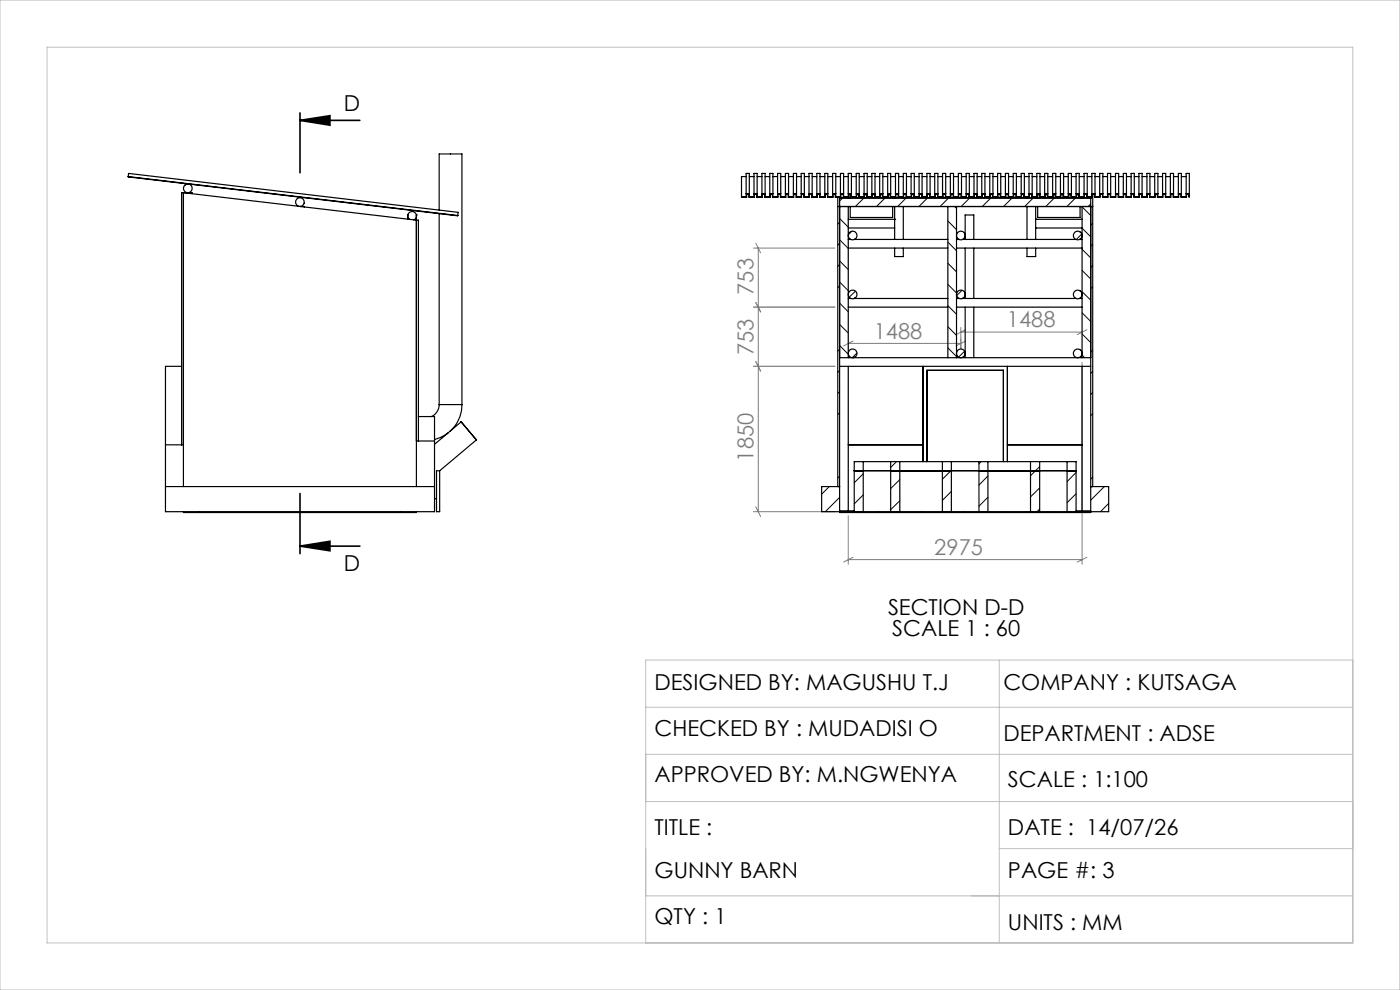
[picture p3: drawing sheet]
<svg xmlns="http://www.w3.org/2000/svg" width="297mm" height="210mm" viewBox="0 0 297 210" stroke-linecap="round" stroke-linejoin="round" font-family="sans-serif">
<path d="M63.6 25.5h12.7M63.6 23.9v12.7M63.6 25.5l6.4-1v2.1zM63.6 104.7v12.7M63.6 115.8h12.7M63.6 115.8l6.4-1v2z" fill="none" stroke="#000" stroke-width=".35"/>
<path d="M0 0h297v210h-297zM10 10h277v190h-277zM137 150h150M212 140v60M287 140h-150v60M137 170h150M137 160h150M137 190h150M212 180h75" fill="none" stroke="#c0c0c0" stroke-width=".21"/>
<g fill="none" stroke="#808080" stroke-width=".21">
<path d="M159.8 52.6h17.3M160.3 51.6l1.1 2M160.9 52.6v55.9M159.8 65.1h17.3M159.8 77.7h17.3M160.3 64.2l1.1 2M160.3 76.7l1.1 2M180 72.8h23.8M181 72.3l-2 1.1M203.8 69.5v4.5M203.8 70.4h25.8M204.9 72.3l-2.1 1.1"/>
<path d="M204.9 69.9l-2.1 1.1M229.6 76.9v42.8M230.6 69.9l-2.1 1.1M159.8 108.5h17.3M160.3 107.5l1.1 2.1M180 109.4v10.3M180 118.7h49.6M181 118.2l-2 1M230.6 118.2l-2.1 1"/>
</g>
<path d="M63.6 25.5l6.4-1v2.1zM63.6 115.8l6.4-1v2z" fill="#000"/>
<g fill="none" stroke="#000" stroke-width=".25">
<path d="M27.2 37.5l69.9 8.2M27.2 37.5l.1-.7 69.9 8.2-.1 .7M158.3 37.5h-1v4.3h1.1v-.6h.5v.6h1.2v-.6h.4v.6h1.2v-.6h.5v.6h1.2v-.6h.5v.6h1.1v-.6h.6v.6h1.1v-.6h.5v.6h1.2v-.6h.5v.6h1.1v-.6h.5v.6h1.2v-.6h.5v.6h1.2v-.6h.5v.6h1.1v-.6h.5v.6h1.2v-.6h.5v.6h1.2v-.6h.5v.6h1.2v-.6h.5v.6h1.1v-.6h.5v.6h1.2v-.6h.5v.6h1.1v-.6h.6v.6h1.1v-.6h.5v.6h1.2v-.6h.5v.6h1.1v-.6h.5v.6h1.2v-.6h.5v.6h1.2v-.6h.5v.6h1.2v-.6h.4v.6h1.2v-.6h.5v.6h1.2v-.6h.5v.6h1.2v-.6h.5v.6h1.1v-.6h.5v.6h1.2v-.6h.5v.6h1.1v-.6h.6v.6h1.1v-.6h.5v.6h1.2v-.6h.5v.6h1.1v-.6h.5v.6h1.2v-.6h.5v.6h1.2v-.6h.5v.6h1.2v-.6h.4v.6h1.2v-.6h.5v.6h1.2v-.6h.5v.6h1.2v-.6h.5v.6h1.1v-.6h.5v.6h1.2v-.6h.5v.6h1.1v-.6h.5v.6h1.2v-.6h.5v.6h1.2v-.6h.5v.6h1.1v-.6h.5v.6h1.2v-.6h.5v.6h1.2v-.6h.5v.6h1.2v-.6h.4v.6h1.2v-.6h.5v.6h1.2v-.6h.5v.6h1.1v-.6h.6v.6h1.1v-.6h.5v.6h1.2v-.6h.5v.6h1.1v-.6h.5v.6h1.2v-.6h.5v.6h1.2v-.6h.5v.6h1.1v-.6h.5v.6h1.2v-.6h.5l.1 .6v-5h-.7v5h-1v-5h-.6v5h-1v-5h-.7v5h-1v-5h-.7v5h-1v-5h-.6v5h-1.1v-5h-.6v5h-1v-5h-.7v5h-1v-5h-.6v5h-1v-5h-.7v5h-1v-5h-.7v5h-1v-5h-.6v5h-1v-5h-.7v5h-1v-5h-.7v5h-1v-5h-.6v5h-1v-5h-.7v5h-1v-5h-.7v5h-1v-5h-.6v5h-1v-5h-.7v5h-1v-5h-.7v5h-1v-5h-.6v5h-1v-5h-.7v5h-1v-5h-.7v5h-1v-5h-.7v5h-.9v-5h-.7v5h-1v-5h-.7v5h-1v-5h-.6v5h-1v-5h-.7v5h-1v-5h-.7v5h-1v-5h-.6v5h-1v-5h-.7v5h-1v-5h-.7v5h-1v-5h-.6v5h-1v-5h-.7v5h-1v-5h-.7v5h-1v-5h-.6v5h-1v-5h-.7v5h-1v-5h-.7v5h-1v-5h-.6v5h-1.1v-5h-.6v5h-1v-5h-.7v5h-1v-5h-.6v5h-1v-5h-.7v5h-1v-5h-.7v5h-1v-5h-.6v5h-1v-5h-.7v5h-1v-5h-.7v5h-1v-5h-.6v5h-1v-5h-.7v5h-1v-5h-.7v5h-1v-5h-.6v5h-1v-5h-.7v5h-1v-5h-.7v5h-1v-5h-.6v5h-1v-5h-.7v5h-1v-5h-.7v5h-1v-5h-.7v5h-.9v-5h-.7v5h-1M159 37.5h.9M160.6 37.5h1M162.3 37.5h1M164 37.5h1M165.6 37.5h1M167.3 37.5h1M169 37.5h1M170.6 37.5h1M172.3 37.5h1"/>
<path d="M174 37.5h1M175.6 37.5h1M177.3 37.5h1M179 37.5h1M180.6 37.5h1M182.3 37.5h1M184 37.5h1M185.6 37.5h1M187.3 37.5h1M188.9 37.5h1.1M190.6 37.5h1M192.3 37.5h1"/>
<path d="M194 37.5h1M195.6 37.5h1M197.3 37.5h1M199 37.5h1M200.6 37.5h1M202.3 37.5h1M204 37.5h1M205.6 37.5h1M207.3 37.5h1M209 37.5h1M210.6 37.5h1M212.3 37.5h1"/>
<path d="M214 37.5h.9M215.6 37.5h1M217.3 37.5h1M219 37.5h1M220.6 37.5h1M222.3 37.5h1M224 37.5h1M225.6 37.5h1M227.3 37.5h1M229 37.5h1M230.6 37.5h1M232.3 37.5h1"/>
<path d="M234 37.5h1M235.6 37.5h1M237.3 37.5h1M239 37.5h1M240.6 37.5h1M242.3 37.5h1M243.9 37.5h1.1M245.6 37.5h1M247.3 37.5h1M249 37.5h1M250.6 37.5h1M38.9 40.9h1.8v.2"/>
<path d="M38.9 40.9v62.3M38.9 40.9l49.9 5.8v46.8M38.9 40.9h-.4v53.5M63.4 43.8a.92 .92 0 0 1-.5-1.5 .92 .92 0 0 1 1.6 .2 .92 .92 0 0 1-.9 1.3l1 .1M86.5 45.6v.9M86.9 46.5a.92 .92 0 0 1-.1-1.4 .92 .92 0 0 1 1.4 .2 .92 .92 0 0 1-.4 1.3M88.3 45.6h.1M88.3 45.6v57.6M93.2 44.6v-11.9h4.8v53.1M93.2 45.3v40.5M158.3 41.1h.7M159.9 41.1h.7"/>
<path d="M161.6 41.1h.7M163.3 41.1h.7M165 41.1h.6M166.6 41.1h.7M168.3 41.1h.7M170 41.1h.6M171.6 41.1h.7M173.3 41.1h.7M175 41.1h.6M176.6 41.1h.7M177.7 43.8h54.1M177.7 41.8v61.4"/>
<path d="M178.1 43.8h.1M178.1 42h.1M178.1 41.8v66.9h53.3v-66.9M178.1 42h53.3M178.3 41.1h.7M180 48.4h9.8M180 50.8h.5M180 52.6h21.1M180 41.8v.2M180 43.8v32.1M180 41.1h.6M180 46.5h9.8"/>
<path d="M180.4 43.8v2.3h9v-2.3M180.6 41.3h-.2v.7M181.3 50.8h19.8M181.6 41.1h.7M181.7 41.3h.5M183.3 41.1h.7M183.4 41.3h.5M185 41.1h.6M185 41.3h.6M186.6 41.1h.7M186.7 41.3h.5M188.3 41.1h.6"/>
<path d="M188.4 41.3h.5M189.4 41.8v.2M189.8 46.5h.1M189.8 46.5v1.9M189.8 52.6v1.8h1.8v-1.8M189.8 41.8v.2M189.8 43.8v2.7M189.8 48.4v2.4M190 41.1h.6M191.6 41.8v.2M191.6 43.8v7M191.6 41.1h.7"/>
<path d="M193.3 41.1h.7M195 41.1h.6M196.6 41.1h.7M198.3 41.1h.7M200 41.1h.6M201.1 43.8v32.1M201.6 41.1h.7M202.9 50.8h.5M202.9 52.6h26.7M202.9 43.8v32.1M203.3 41.1h.7M204.2 50.8h24"/>
<path d="M204.8 50.8v-5.2h1.8v5.2M204.8 52.6v10.7M205 41.1h.6M206.6 52.6v10.7M206.6 41.1h.7M208.3 41.1h.7M210 41.1h.6M211.6 41.1h.7M213.3 41.1h.7M214.9 41.1h.7M216.6 41.1h.7M217.9 52.6v1.8h1.8v-1.8"/>
<path d="M217.9 41.8v.2M217.9 43.8v7M218.3 41.1h.7M219.7 46.5h.1M219.7 46.5v1.9M219.7 48.4h9.9M219.7 41.8v.2M219.7 43.8v2.7M219.7 48.4v2.4M219.7 46.5h9.9M220 41.1h.6M220.1 43.8v2.3h9v-2.3"/>
<path d="M220.6 41.3h-.5v.7M221.6 41.1h.7M221.7 41.3h.5M223.3 41.1h.7M223.4 41.3h.5M225 41.1h.6M225 41.3h.5M226.6 41.1h.7M226.7 41.3h.5M228.3 41.1h.7M228.4 41.3h.5M229 50.8h.6"/>
<path d="M229.1 41.8v.2M229.6 41.8v.2M229.6 43.8v32.1M230 41.1h.6M231.4 43.8h.1M231.4 42h.1M231.6 41.1h.7M231.8 41.2v62M233.3 41.1h.7M235 41.1h.6M236.6 41.1h.7M238.3 41.1h.7"/>
<path d="M240 41.1h.6M241.6 41.1h.7M243.3 41.1h.6M245 41.1h.6M246.6 41.1h.7M248.3 41.1h.7M250 41.1h.6M251.6 41.1h.7M38.5 77.7h-3.4v30.8h57.1v-20.1h-3.4M178.1 77.7h53.3M178.1 75.9h53.3M180 63.3h.6"/>
<path d="M180 65.1h21.1M180 77.7v30.7M181.2 63.3h19.9M195.8 77.7v20.2M202.9 63.3h.7M202.9 65.1h26.7M204.1 63.3h24.3M204.8 65.1v10.8M206.6 65.1v10.8M213.7 77.7v20.2M228.9 63.3h.7M229.6 77.7v30.7"/>
<path d="M35.1 94.4h3.8M88.3 93.5h3.9M92.6 99.9h.7v8.6h-.7zM93.2 85.8a2.71 2.71 0 0 1-1.7 2.6M93.2 85.8h4.8M95.1 91.8a8.1 8.1 0 0 1-2.9 1.4M97.8 89.5h.1M97.8 89.5l3.3 3.9zM97.8 89.5l-5.6 4.8M98 85.8a7.7 7.7 0 0 1-2.5 5.7M101 93.3l-7.7 6.6M180 94.4h15.8"/>
<path d="M181.2 99.9h47.1M181.2 99.8h47.1M183.1 97.9v10.6M188.9 97.9v10.6M190.9 97.9v10.6M196.6 97.9v-19.3h16.3v19.3M199.9 97.9v10.6M201.8 97.9v10.6M207.7 97.9v10.6M209.6 97.9v10.6M213.7 94.4h15.9M218.6 97.9v10.6"/>
<path d="M220.6 97.9v10.6M226.4 97.9v10.6M35.1 103.2h57.1M38.9 108.5v.2h49.4v-.2M42.3 108.5v.2M85 108.5v.2M92.2 105.8h.4M178.1 103.2h-3.8v5.3h60.9v-5.3h-3.8M178.1 108.4h3.1M181.2 108.5v-10.6h47.1v10.6M228.3 108.4h3.1"/>
<circle cx="39.9" cy="40" r=".91"/>
<circle cx="180.9" cy="49.9" r=".92"/>
<circle cx="203.8" cy="49.9" r=".92"/>
<circle cx="228.6" cy="50" r=".92"/>
<circle cx="180.9" cy="62.4" r=".92"/>
<circle cx="180.9" cy="75" r=".92"/>
<circle cx="203.8" cy="62.4" r=".92"/>
<circle cx="203.8" cy="75" r=".92"/>
<circle cx="228.6" cy="62.5" r=".92"/>
<circle cx="228.6" cy="75" r=".92"/>
</g>
<g fill="none" stroke="#000" stroke-width=".21">
<path d="M161 41.8h.1M161.7 41.1l-.1 .1M170 41.7l-.1 .1M170.6 41.2h-.1M174.5 41.8h-.1M175 41.2v.1M175.2 41.1l-.1 .1M178.1 59.8l1.9 1.9M178.1 55.3l1.9 1.9M178.1 50.9l1.9 1.8M178.1 46.3l1.9 1.9M178.1 47.1l-.4 .4"/>
<path d="M178.1 51.6l-.4 .4M178.1 56.1l-.4 .4M178.8 42l-.7 .6M180.7 49.1l-.7 .7M183.3 42l-1.8 1.8M184 41.3l-.1 .1M187.8 42l-1.9 1.8M188 41.8h-.1M188.4 41.4h-.1M188.7 41.1l-.1 .1M192.3 42l-1.9 1.8M196.8 42l-1.9 1.8"/>
<path d="M197.3 41.4l-.1 .1M201.1 55.8l1.8 1.9M201.1 51.4l1.8 1.8M201.1 46.9l1.8 1.8M201.3 42l-1.9 1.8M201.4 41.8h.1M201.7 41.5l-.1 .1M202.1 41.1l-.1 .1M202.5 43.8l.4 .4M205.7 42l-1.8 1.8M210.2 42l-1.8 1.8M210.6 41.5l-.1 .2"/>
<path d="M214.7 42l-1.8 1.8M215.1 41.6l-.3 .2M215.6 41.1l-.1 .1M219.2 42l-1.8 1.8M223.7 42l-1.8 1.8M224 41.7l-.1 .1M228.2 42l-1.9 1.8M228.4 41.8h-.1M229 41.2l-.1 .1M229.5 49.6l-1.2 1.2M229.6 57.4l1.8 1.8M229.6 52.9l1.8 1.8"/>
<path d="M229.6 48.4l1.8 1.8M229.6 43.9l1.8 1.8M231.4 43.2l-.5 .6M231.8 47.3l-.4 .5M231.8 51.8l-.4 .4M231.8 56.3l-.4 .4M237.4 41.8h-.1M242.3 41.3l-.1 .1M250.8 41.8h.1M178.1 73.3l1.9 1.8M178.1 68.8l1.9 1.9M178.1 64.3l1.9 1.8"/>
<path d="M178.1 74.1l-.4 .4M178.1 78.6l-.4 .4M178.1 60.6l-.4 .4M181.5 61.8l-1.3 1.2M181.8 74.9l-1 1M201.1 73.8l1.8 1.8M201.1 69.3l1.8 1.8M201.1 64.8l1.8 1.9M201.1 60.3l1.8 1.9M204.1 61.6l-1.1 1.1M204.6 74.5l-1.2 1.2M229.6 75.3l.5 .6"/>
<path d="M229.6 70.8l1.8 1.9M229.6 66.3l1.8 1.9M229.6 61.9l1.8 1.8M231.8 74.3l-.4 .4M231.8 78.8l-.4 .4M231.8 60.8l-.4 .4M178.1 83l-.4 .5M178.1 87.5l-.4 .4M186.7 99.8l.1 .1M190.2 97.9l-1.3 1.3M200.2 99.8v.1M201.8 99.8l-1.9 1.9"/>
<path d="M204.7 99.8v.1M208.1 97.9l-.4 .5M220.6 99l-2 1.9M227.1 99.8l.1 .1M231.8 83.2l-.4 .5M231.8 87.7l-.4 .5M175.9 103.2l-1.6 1.6M178.1 105.5l-3 3M178.1 101l-.4 .4M181.9 108.5l.2 .2M183.1 100.5l-1.9 1.9M183.1 105l-1.9 1.9"/>
<path d="M186.4 108.5l.2 .2M190.9 101.7l-2 1.9M190.9 106.2l-2 1.9M190.9 108.5l.2 .2M195.4 108.5l.2 .2M199.9 108.5l.2 .2M201.8 104.2l-1.9 1.9M204.4 108.5l.2 .2M208.9 108.5l.2 .2M209.6 105.5l-1.9 1.9M209.6 101l-1.9 1.9M213.4 108.5l.1 .2"/>
<path d="M217.9 108.5l.1 .2M220.6 103.5l-2 1.9M220.6 108l-.6 .5M222.4 108.5l.1 .2M226.8 108.5l.2 .2M228.3 104.7l-1.9 1.9M228.3 100.2l-1.9 2M231.3 108.5l.1 .1M231.8 101.2l-.4 .4M234.3 103.2l-2.9 2.9M235.2 106.8l-1.7 1.7"/>
</g>
<g font-size="4.7">
<text x="72.9" y="23.5">D</text>
<text x="72.9" y="121.1">D</text>
<text x="188.4" y="130.5">SECTION D-D</text>
<text x="189.3" y="135">SCALE 1 : 60</text>
<text x="138.8" y="146.4">DESIGNED BY: MAGUSHU T.J</text>
<text x="212.9" y="146.4">COMPANY : KUTSAGA</text>
<text x="138.8" y="156.1">CHECKED BY : MUDADISI O</text>
<text x="212.9" y="157.1">DEPARTMENT : ADSE</text>
<text x="138.8" y="165.8">APPROVED BY: M.NGWENYA</text>
<text x="213.8" y="166.9">SCALE : 1:100</text>
<text x="138.8" y="177.2">TITLE :</text>
<text x="213.8" y="177.2">DATE : 14/07/26</text>
<text x="138.8" y="186.2">GUNNY BARN</text>
<text x="213.8" y="186.2">PAGE #: 3</text>
<text x="138.8" y="196.1">QTY : 1</text>
<text x="213.8" y="197.2">UNITS : MM</text>
</g>
<g font-size="4.7" fill="#808080">
<text x="159.9" y="62.5" transform="rotate(-90 159.9 62.5)">753</text>
<text x="185.3" y="71.8">1488</text>
<text x="213.6" y="69.4">1488</text>
<text x="159.9" y="75.3" transform="rotate(-90 159.9 75.3)">753</text>
<text x="159.9" y="97.9" transform="rotate(-90 159.9 97.9)">1850</text>
<text x="198.2" y="117.7">2975</text>
</g>
</svg>
